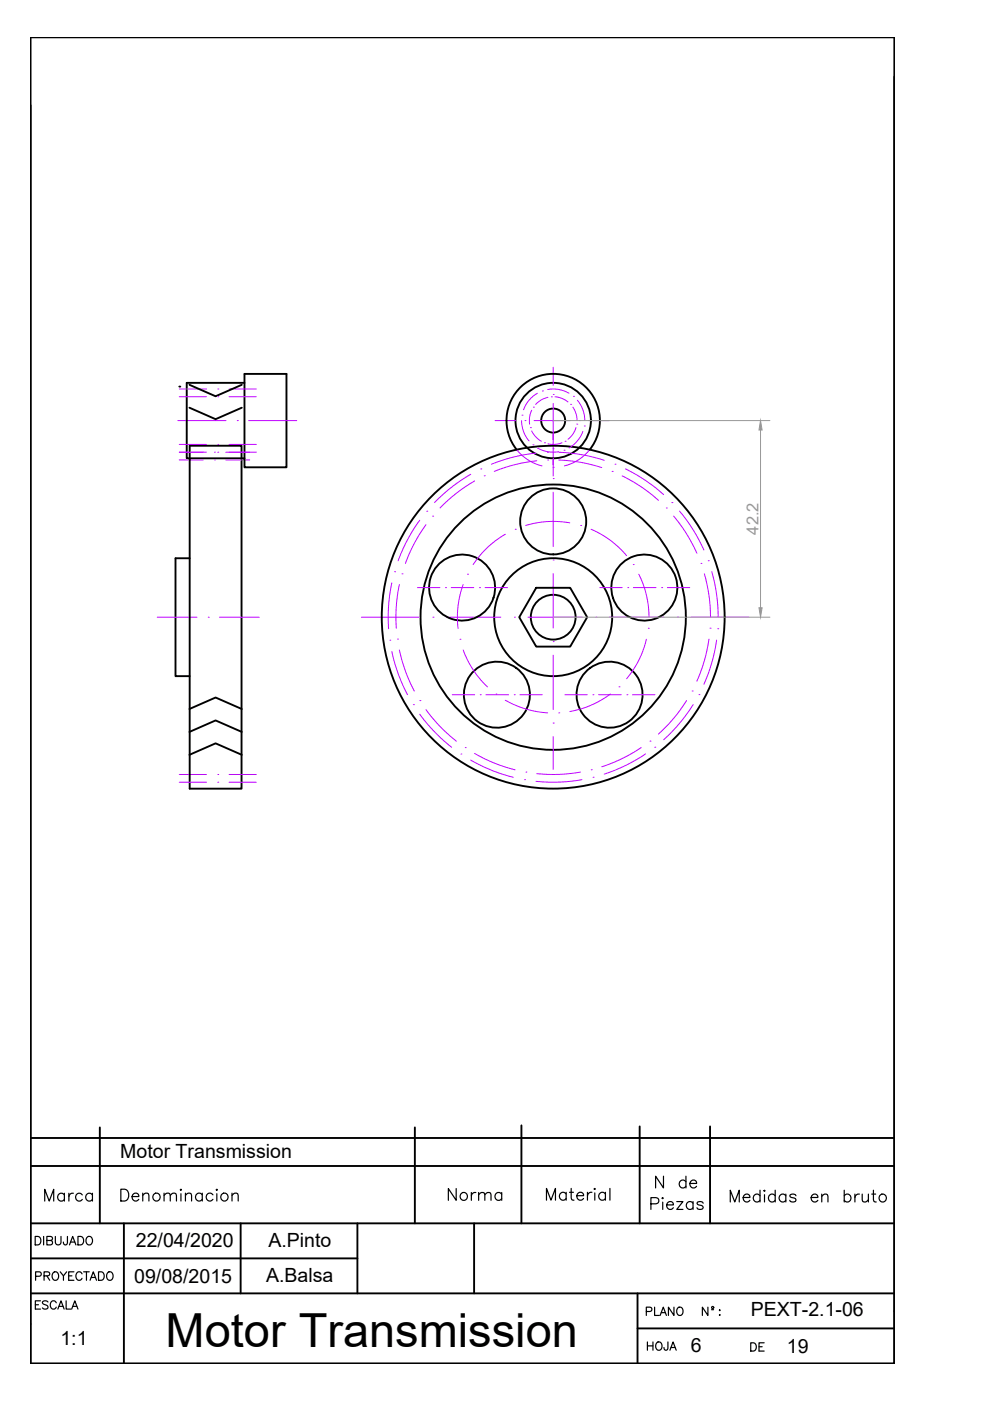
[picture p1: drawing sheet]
<svg xmlns="http://www.w3.org/2000/svg" width="210mm" height="297mm" viewBox="0 0 210 297" stroke-linecap="round" stroke-linejoin="round" font-family="sans-serif">
<!-- layer: 0 -->
<g fill="none" stroke="#000" stroke-width=".4">
<path d="M21.2 239v20.4M88 239v20.4M110.6 238.6v20.8M135.6 238.8v20.6M150.5 238.8v20.6M6.5 259.4h183.1M6.5 247.2h183.1M6.5 241.3h183.1M26.3 259.4v29.7M51 259.4v14.8M75.8 259.4v14.8M100.5 259.4v14.8"/>
<path d="M6.5 274.2h183.1M6.5 266.8h69.3M135.2 274.2v14.9M189.6 278v11.1h-183.1v-281.2h183.1v281.2M135.2 281.7h54.4"/>
</g>
<!-- layer: TEXTO_02 -->
<g fill="none" stroke="#000" stroke-width=".25">
<path d="M115.9 254.5v-2.5l.9 2.5 1-2.5v2.5M120 253.1a.8 .8 0 0 0-1.1-.1 .8 .8 0 0 0 0 1.2 .8 .8 0 0 0 1.1-.1M120 252.8v1.7M120.7 252.8h.9M121.1 252v2l.1 .3 .5 .2M122.3 253.5h1.4a.74 .74 0 0 0-.8-.7 .74 .74 0 0 0-.6 .9 .77 .77 0 0 0 .6 .8 .77 .77 0 0 0 .8-.4M124.6 252.8v1.7M125.5 252.8a.82 .82 0 0 0-.9 .7M126 252.1l.1-.1 .1 .1-.1 .1zM126.1 252.9v1.6M128.4 253.1a.8 .8 0 0 0-1.2-.1 .8 .8 0 0 0 0 1.2 .8 .8 0 0 0 1.2-.1M128.4 252.8v1.7"/>
<path d="M129.3 252v2.5"/>
</g>
<!-- layer: Contorno -->
<g fill="none" stroke="#000" stroke-width=".4">
<path d="M51.8 79.3h8.9v19.8h-8.9zM40.2 86.4l5.5 2.5 5.6-2.5M40.2 81.6l5.5 2.4 5.6-2.4M40.2 94.5h11v72.7h-11zM51.8 81.2h-12.2v16h12.2M109.5 95.3a9.9 9.9 0 0 1 1.1-13.4 9.9 9.9 0 0 1 13.4 0 9.9 9.9 0 0 1 1 13.4M40.2 118.4h-3v25h3M113.7 124.6h7.2l3.6 6.3-3.6 6.2h-7.2l-3.6-6.2zM40.2 150.3l5.5-2.4 5.6 2.4M40.2 155.2l5.5-2.5 5.6 2.5M40.2 160l5.5-2.4 5.6 2.4"/>
<circle cx="117.3" cy="89.2" r="8"/>
<circle cx="117.3" cy="89.2" r="2.55"/>
<circle cx="117.3" cy="110.5" r="7"/>
<circle cx="98" cy="124.6" r="7"/>
<circle cx="117.3" cy="130.9" r="36.4"/>
<circle cx="117.3" cy="130.9" r="28.1"/>
<circle cx="117.3" cy="130.9" r="12.5"/>
<circle cx="117.3" cy="130.9" r="4.7"/>
<circle cx="136.6" cy="124.6" r="7"/>
<circle cx="105.4" cy="147.3" r="7"/>
<circle cx="129.2" cy="147.3" r="7"/>
</g>
<!-- layer: Ejes -->
<g fill="none" stroke="#bf00ff" stroke-width=".21">
<path d="M117.3 77.9v3.8M37.7 89.2h10.2M38 97.5h5.1M38 95.9h5.8M38 94.2h5.8M38 84.1h5.8M38 82.5h5.8M45.5 95.9h.1M45.5 97.5h.1M46.2 95.9h.1M46.2 94.2h.1M46.2 84.1h.1"/>
<path d="M46.2 82.5h.1M47.9 95.9h6.4M47.9 97.5h5M48.6 82.5h5.8M48.6 94.2h5.7M48.6 84.1h5.7M50.3 89.2h.1M52.7 89.2h10.2M101.9 99.4h.1M105 89.2h4.4M109.5 95.3a9.9 9.9 0 0 0 5.4 3.5M110.6 89.2a6.7 6.7 0 0 0 1.6 4.3"/>
<path d="M110.7 88h.1M111.3 89.2h.1M112.5 90.7h.1M112.7 87a5 5 0 0 0-.4 2.9M112.7 91.4a5.1 5.1 0 0 0 2.1 2.2M113 94.3h.1M113.1 86.3h.1M113.2 89.2h7.7M113.6 96.1a34.6 34.6 0 0 0-9.4 2.3M113.8 97.7a33.3 33.3 0 0 0-9 2.2M113.9 83.4a6.6 6.6 0 0 0-2.9 3.5M114 95a6.6 6.6 0 0 0 4.5 .8"/>
<path d="M115 82.9h.1M115.5 93.9h.1M116.1 95.9h.1M116.1 97.5h.1M116.1 82.6a6.7 6.7 0 0 1 4.5 .8M116.2 84.3a4.8 4.8 0 0 0-2.6 1.4M116.9 84.1h.1M117.3 95.2h.1M117.3 83.6h.1M117.3 85.6v15.3M117.3 99.1h.1M117.7 84.1a5 5 0 0 1 2.7 1.1"/>
<path d="M118.4 97.5a33.6 33.6 0 0 1 9.2 1.6M118.5 95.9a34.4 34.4 0 0 1 9.6 1.7M119.1 93.9l-1.2 .3-1.7-.1M119.6 95.5h.1M119.8 93.6h.1M121 85.7h.1M121.5 86.3l.7 1.5 .2 1.4M121.6 84h.1M122.1 90.7l-.7 1.5-1 .9M122.3 89.9h.1M122.4 84.9a6.8 6.8 0 0 1 1.6 4.3M122.8 89.2h.1"/>
<path d="M123.6 91.5a6.7 6.7 0 0 1-3 3.5M123.9 90.3h.1M124.8 89.2h4.4M125 95.3a9.9 9.9 0 0 1-5.3 3.5M129.8 99.9h.1M130.4 98.4h.1M132.6 99.4a34.8 34.8 0 0 1 8.1 5.5M89 110.3a35.1 35.1 0 0 0-4.6 8.6M90.3 111.3a33.5 33.5 0 0 0-4.3 8.2M90.5 108.4h.1M91.7 109.4h.1M99.8 100.6a34.3 34.3 0 0 0-7.7 6"/>
<path d="M100.6 102a33.1 33.1 0 0 0-7.3 5.7M102.7 100.9h.1M107.1 113.3a20 20 0 0 0-6.8 6.4M109.2 112.2h.1M117.3 101.5h.1M117.3 118.7h.1M117.3 104.3v11.6M120.8 110.9a20.1 20.1 0 0 0-9.3 .5M123.1 111.4h.1M125.3 112.2a20.1 20.1 0 0 1 7.5 5.6M131.9 100.9a33 33 0 0 1 7.7 5.2M134.3 119.7h.1"/>
<path d="M141.3 107.7h.1M142.5 106.6h.1M142.8 109.4a32.9 32.9 0 0 1 5 7.9M144.1 108.4a35.5 35.5 0 0 1 5.1 8.2M148.6 119.5h.1M150.2 118.9h.1M33.3 130.9h8.5M44.2 130.9h.1M46.6 130.9h8.4M76.6 130.9h12.3M82.7 135.7h.1M83.1 123.6a34.7 34.7 0 0 0-.7 9.7"/>
<path d="M83.1 138.1a34.3 34.3 0 0 0 3.3 9.2M83.7 121.2h.1M84.3 135.5h.1M84.7 123.9a33.2 33.2 0 0 0-.7 9.3M84.7 137.8a32.8 32.8 0 0 0 3.2 8.7M85.2 121.7h.1M88.5 124.6h4.8M91.8 130.9h.1M94.5 124.6h.1M94.7 130.9h11.5M95.7 124.6h4.8M97.5 135.5h.1"/>
<path d="M98.2 123.9a20.1 20.1 0 0 0-1.1 9.3M98.2 137.8a20.2 20.2 0 0 0 5.2 7.8M99.1 121.7h.1M101.7 124.6h.1M102.9 124.6h4.7M109.1 130.9h.1M112 130.9h11.5M117.3 136h.1M117.3 121.6v11.5M117.3 138.9v11.5M126.3 130.9h.1M127.2 124.6h4.7"/>
<path d="M129.2 130.9h11.5M133.1 124.6h.1M134.3 124.6h4.8M135.4 121.7a20 20 0 0 1 2.2 9.2M137.1 135.5a20.3 20.3 0 0 1-4.2 8.4M137.5 133.2h.1M140.3 124.6h.1M141.5 124.6h4.7M143.6 130.9h.1M146.5 130.9h12.3M149.3 121.7a33.2 33.2 0 0 1 1.3 9.2M150.3 135.5a32.9 32.9 0 0 1-2.5 8.9"/>
<path d="M150.6 133.2h.1M150.9 121.2a35.3 35.3 0 0 1 1.4 9.7M151.9 135.7a35.7 35.7 0 0 1-2.6 9.4M152.2 133.3h.1M87.6 149.4h.1M89 151.4a35 35 0 0 0 6.8 7M89 148.5h.1M90.3 150.5a32.8 32.8 0 0 0 6.5 6.6M95.9 147.3h4.7M97.7 159.9h.1M98.6 158.5h.1M100.6 159.7a33 33 0 0 0 8.6 3.5"/>
<path d="M101.8 147.3h.1M103 147.3h4.8M105.2 147.2h.1M107.1 148.5a20.4 20.4 0 0 0 9 2.6M109 147.3h.1M110.2 147.3h4.8M117.3 153.3h.1M117.3 156.2v6.9M118.5 151.1h.1M119.8 147.3h4.7M125.7 147.3h.1M126.9 147.3h4.8"/>
<path d="M129.4 147.1a20.1 20.1 0 0 1-8.6 3.8M131.2 145.6h.1M132.9 147.3h.1M134.1 147.3h4.8M135.9 158.5a32.7 32.7 0 0 1-8.3 4.1M136.9 159.9a34.9 34.9 0 0 1-8.8 4.2M137.8 157.1h.1M138.8 158.4h.1M145.6 148.5a32.5 32.5 0 0 1-6 7.1M146.7 146.5h.1M147 149.4a34.8 34.8 0 0 1-6.3 7.5M148.2 147.3h.1"/>
<path d="M38 164.2h5.8M38 165.8h5.8M46.2 164.2h.1M46.2 165.8h.1M48.6 164.2h5.7M48.6 165.8h5.7M99.8 161.2a35 35 0 0 0 9 3.6M111.2 165.3h.1M111.5 163.7h.1M123.1 163.7a33.3 33.3 0 0 1-9.3 .3M123.4 165.3a34 34 0 0 1-9.8 .3M125.4 163.2h.1"/>
<path d="M125.8 164.8h.1"/>
</g>
<!-- layer: Contorno -->
<circle cx="38" cy="82" r=".2" fill="#000"/>
<!-- layer: COTAS -->
<path d="M117.3 89.2h45.9M161.2 91.2v37.7M117.3 130.9h45.9" fill="none" stroke="#989898" stroke-width=".21"/>
<g fill="#989898" stroke="#989898" stroke-width=".21">
<path d="M161.2 89.2l.4 2h-.7z"/>
<path d="M160.9 128.9h.7l-.4 2z"/>
</g>
<text font-size="10" x="35.1" y="285.6">Motor Transmission</text>
<g font-size="5.7">
<text x="8.1" y="255.8">Marca</text>
<text x="24.3" y="255.8">Denominacion</text>
<text x="93.8" y="255.8">Norma</text>
<text x="136.9" y="257.5">Piezas</text>
<text x="137.9" y="252.9">N de</text>
<text x="153.5" y="256.1">Medidas en bruto</text>
</g>
<g font-size="4.9">
<text x="6.3" y="265.3">DIBUJADO</text>
<text x="6.3" y="272.7">PROYECTADO</text>
<text x="6.3" y="278.7">ESCALA</text>
<text x="135.8" y="280.1">PLANO N :</text>
<text x="136.2" y="287.5">HOJA</text>
</g>
<text font-size="4.4" x="158" y="287.5">DE</text>
<g font-size="4.1">
<text x="25.5" y="245.5">Motor Transmission</text>
<text x="28.8" y="264.4">22/04/2020</text>
<text x="56.9" y="264.3">A.Pinto</text>
<text x="28.4" y="272">09/08/2015</text>
<text x="56.4" y="271.9">A.Balsa</text>
<text x="159.2" y="279.1">PEXT-2.1-06</text>
<text x="12.8" y="285.2">1:1</text>
<text x="146.5" y="286.7">6</text>
<text x="166.9" y="286.8">19</text>
</g>
<text font-size="3.5" fill="#989898" x="160.8" y="113.3" transform="rotate(-90 160.8 113.3)">42.2</text>
</svg>
